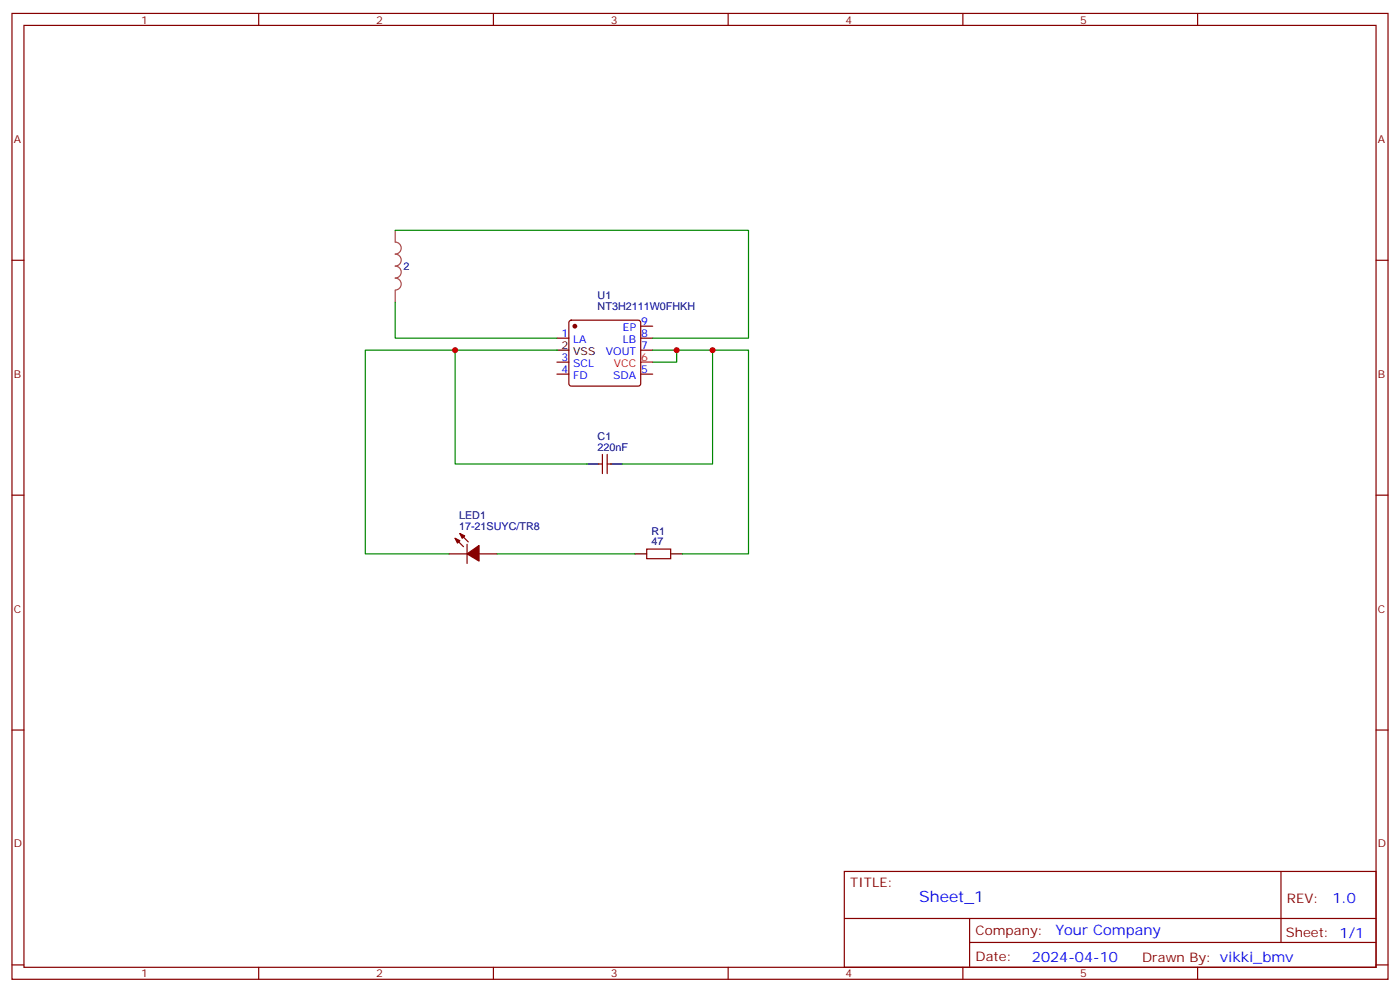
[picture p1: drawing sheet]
<svg xmlns="http://www.w3.org/2000/svg" width="412mm" height="292mm" viewBox="0 0 412 292" stroke-linecap="round" stroke-linejoin="round" font-family="sans-serif">
<g fill="none" stroke="#870000" stroke-width=".35">
<path d="M3.5 4h405.4v284.3h-405.4zM7.1 7.5h398.2v277.3h-398.2zM76.2 4v3.5M145.3 4v3.5M214.5 4v3.5M283.6 4v3.5M352.8 4v3.5M3.5 76.6h3.6M405.3 76.6h3.6M164 99.6h3.6M167.8 94.5l.5-.2h19.7l.5 .2 .2 .5v18l-.2 .5-.5 .2h-19.7l-.5-.3-.2-.4v-18zM188.7 96h3.6"/>
<path d="M188.7 99.6h3.6M164 110.1h3.6M164 106.6h3.6M188.7 103.1h3.6M188.7 110.1h3.6M176.4 136.6h1M177.4 133.8v5.6M178.9 133.8v5.6M178.9 136.6h1M3.5 145.8h3.6M134.1 158.5l2.4 2.4M135.5 157.1l2.4 2.4"/>
<path d="M405.3 145.8h3.6M132.3 163.1h5.3M137.6 160.2v5.7M141.1 163.1h5.3M190.5 161.6h7.1v2.9h-7.1zM3.5 214.9h3.6M405.3 214.9h3.6M248.7 256.5h156.6v28.3h-156.6zM377.3 256.6v20.8M248.7 270.4h156.5M285.6 277.4h119.6M285.6 270.4v14.1"/>
<path d="M3.5 284.1h3.6M76.2 284.8v3.5M145.3 284.8v3.5M214.5 284.8v3.5M283.6 284.8v3.5M352.8 284.8v3.5M405.3 284.1h3.6"/>
</g>
<path d="M188.7 106.6h3.6" fill="none" stroke="#f00" stroke-width=".35"/>
<path d="M164 103.1h3.6M172.9 136.6h3.5M179.9 136.6h3.5M187 163.1h3.5M197.6 163.1h3.5" fill="none" stroke="#000" stroke-width=".35"/>
<g fill="#870000" stroke="#870000" stroke-width=".35">
<path d="M134.1 158.5l1.4 .7-.7 .7z"/>
<path d="M135.5 157.1l1.4 .7-.7 .7z"/>
<path d="M137.6 163.1l3.5-2.5v4.6z"/>
<circle cx="169.3" cy="96" r=".53"/>
</g>
<path d="M116.4 67.8v3.5a1.76 1.76 0 0 1 1.8 1.7 1.76 1.76 0 0 1-1.8 1.8 1.76 1.76 0 0 1 1.8 1.8 1.76 1.76 0 0 1-1.8 1.7 1.76 1.76 0 0 1 1.8 1.8 1.76 1.76 0 0 1-1.8 1.8 1.76 1.76 0 0 1 1.8 1.7 1.76 1.76 0 0 1-1.8 1.8M116.4 85.5v3.5" fill="none" stroke="#a64a4a" stroke-width=".35"/>
<path d="M116.4 67.8h104.1v31.8h-28.2M116.4 89v10.6h47.6M134.1 103.1v33.5h38.8M164 103.1h-56.4v60h24.7M192.3 103.1h28.2v60h-19.4M199.3 103.1v3.5h-7M209.9 103.1v33.5h-26.5M146.4 163.1h40.6" fill="none" stroke="#008700" stroke-width=".35"/>
<g fill="#c00">
<circle cx="134.1" cy="103.1" r=".88"/>
<circle cx="199.3" cy="103.1" r=".88"/>
<circle cx="209.9" cy="103.1" r=".88"/>
</g>
<text font-size="4.6" fill="#00f" x="270.8" y="265.6">Sheet_1</text>
<g font-size="4.2" fill="#00f">
<text x="392.5" y="265.8">1.0</text>
<text x="310.9" y="275.4">Your Company</text>
<text x="304" y="283.2">2024-04-10</text>
</g>
<g font-size="3.9" fill="#800">
<text x="250.5" y="261.1">TITLE:</text>
<text x="379.1" y="265.8">REV:</text>
<text x="287.4" y="275.3">Company:</text>
<text x="378.7" y="275.9">Sheet: 1/1</text>
<text x="287.4" y="283">Date:</text>
<text x="336.4" y="283.1">Drawn By: vikki_bmv</text>
</g>
<g font-size="3.2" fill="#800">
<text x="41.6" y="6.9">1</text>
<text x="110.8" y="6.9">2</text>
<text x="179.9" y="6.9">3</text>
<text x="249.1" y="6.9">4</text>
<text x="318.2" y="6.9">5</text>
<text x="4.1" y="42.1">A</text>
<text x="405.9" y="42.1">A</text>
<text x="4.1" y="111.2">B</text>
<text x="405.9" y="111.2">B</text>
<text x="4.1" y="180.3">C</text>
<text x="405.9" y="180.3">C</text>
<text x="4.1" y="249.5">D</text>
<text x="405.9" y="249.5">D</text>
<text x="41.6" y="287.8">1</text>
<text x="110.8" y="287.8">2</text>
<text x="179.9" y="287.8">3</text>
<text x="249.1" y="287.8">4</text>
<text x="318.2" y="287.8">5</text>
</g>
<g font-size="3.2" fill="#000080">
<text x="118.9" y="79.5">2</text>
<text x="176.1" y="88">U1</text>
<text x="176.1" y="91.2">NT3H2111W0FHKH</text>
<text x="176.1" y="129.5">C1</text>
<text x="176.1" y="132.7">220nF</text>
<text x="135.2" y="156">17-21SUYC/TR8</text>
<text x="135.2" y="152.8">LED1</text>
<text x="191.9" y="160.6">47</text>
<text x="191.9" y="157.4">R1</text>
</g>
<g font-size="3.2" fill="#00f">
<text x="188.9" y="95.7">9</text>
<text x="165.4" y="99.2">1</text>
<text x="168.9" y="101">LA</text>
<text x="183.5" y="101">LB</text>
<text x="183.5" y="97.4">EP</text>
<text x="188.9" y="99.2">8</text>
<text x="165.4" y="106.3">3</text>
<text x="178.5" y="104.5">VOUT</text>
<text x="188.9" y="102.7">7</text>
<text x="165.4" y="109.8">4</text>
<text x="168.9" y="111.5">FD</text>
<text x="168.9" y="108">SCL</text>
<text x="180.7" y="111.5">SDA</text>
<text x="188.9" y="109.8">5</text>
</g>
<g font-size="3.2">
<text x="165.4" y="102.7">2</text>
<text x="168.9" y="104.5">VSS</text>
</g>
<g font-size="3.2" fill="#f00">
<text x="188.9" y="106.3">6</text>
<text x="180.8" y="108">VCC</text>
</g>
</svg>
